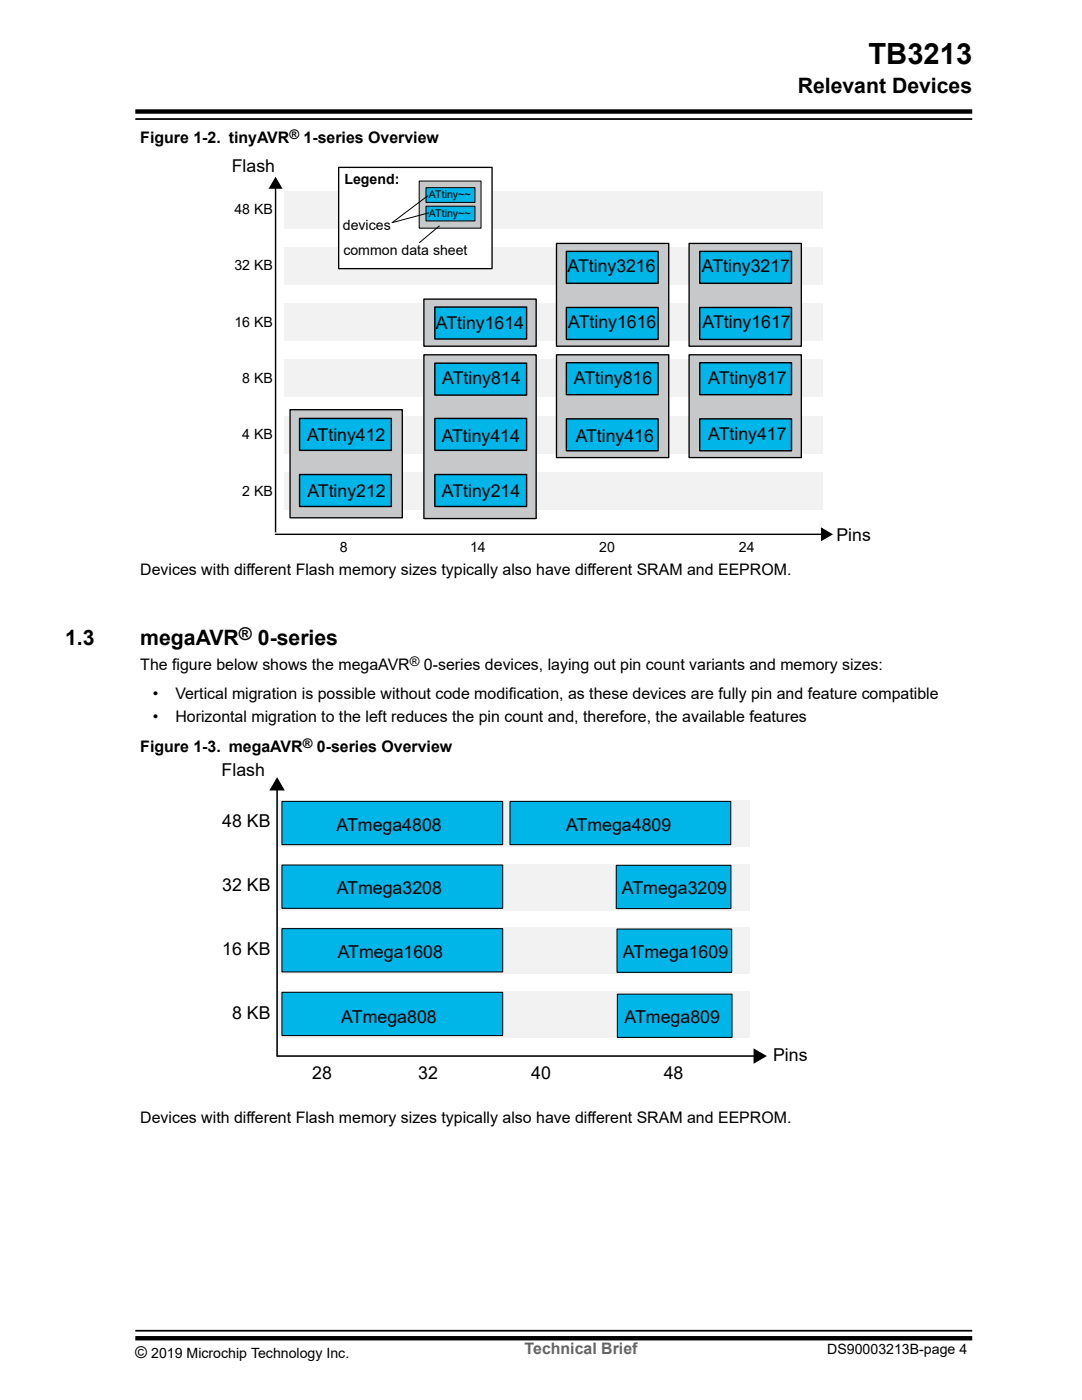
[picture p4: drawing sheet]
<svg xmlns="http://www.w3.org/2000/svg" width="216mm" height="279mm" viewBox="0 0 216 279" stroke-linecap="round" stroke-linejoin="round" font-family="sans-serif">
<g fill="#f2f2f2">
<path d="M56.7 60.6h107.4v7.4h-107.4z"/>
<path d="M56.7 49.4h107.4v7.4h-107.4z"/>
<path d="M56.7 83h107.4v7.4h-107.4z"/>
<path d="M56.7 71.8h107.4v7.4h-107.4z"/>
<path d="M56.7 94.3h107.4v7.4h-107.4z"/>
<path d="M56.7 38.2h107.4v7.4h-107.4z"/>
</g>
<path d="M84.6 59.7h22.4v9.4h-22.4z" fill="#c7c8ca"/>
<path d="M84.6 59.7h22.4v9.4h-22.4z" fill="none" stroke="#000" stroke-width=".26"/>
<path d="M137.5 48.6h22.4v20.5h-22.4z" fill="#c7c8ca"/>
<path d="M137.5 48.6h22.4v20.5h-22.4z" fill="none" stroke="#000" stroke-width=".26"/>
<path d="M139.6 50.2h18.3v6.3h-18.3z" fill="#00b5e7"/>
<path d="M139.6 50.2h18.3v6.3h-18.3z" fill="none" stroke="#000" stroke-width=".28"/>
<path d="M57.9 81.8h22.4v21.5h-22.4z" fill="#c7c8ca"/>
<path d="M57.9 81.8h22.4v21.5h-22.4z" fill="none" stroke="#000" stroke-width=".26"/>
<path d="M111 48.6h22.4v20.5h-22.4z" fill="#c7c8ca"/>
<path d="M111 48.6h22.4v20.5h-22.4z" fill="none" stroke="#000" stroke-width=".26"/>
<path d="M137.5 70.8h22.4v20.5h-22.4z" fill="#c7c8ca"/>
<path d="M137.5 70.8h22.4v20.5h-22.4z" fill="none" stroke="#000" stroke-width=".26"/>
<path d="M139.6 61.4h18.3v6.3h-18.3z" fill="#00b5e7"/>
<path d="M139.6 61.4h18.3v6.3h-18.3z" fill="none" stroke="#000" stroke-width=".28"/>
<path d="M113 50.2h18.3v6.3h-18.3z" fill="#00b5e7"/>
<path d="M113 50.2h18.3v6.3h-18.3z" fill="none" stroke="#000" stroke-width=".28"/>
<path d="M113 61.4h18.3v6.3h-18.3z" fill="#00b5e7"/>
<path d="M113 61.4h18.3v6.3h-18.3z" fill="none" stroke="#000" stroke-width=".28"/>
<path d="M86.8 61.3h18.3v6.4h-18.3z" fill="#00b5e7"/>
<path d="M86.8 61.3h18.3v6.4h-18.3z" fill="none" stroke="#000" stroke-width=".28"/>
<path d="M84.6 70.8h22.4v32.7h-22.4z" fill="#c7c8ca"/>
<path d="M84.6 70.8h22.4v32.7h-22.4z" fill="none" stroke="#000" stroke-width=".26"/>
<path d="M139.6 72.4h18.3v6.4h-18.3z" fill="#00b5e7"/>
<path d="M55 36.9v69.2M139.6 72.4h18.3v6.4h-18.3zM55 106.6h109.6" fill="none" stroke="#000" stroke-width=".28"/>
<g fill="#000" stroke="#000" stroke-width=".3">
<path d="M55 35.6l1.1 1.9h-2.2z" fill-rule="evenodd"/>
<path d="M164 105.5l1.9 1.1-1.9 1.2z" fill-rule="evenodd"/>
</g>
<path d="M111 70.8h22.4v20.5h-22.4z" fill="#c7c8ca"/>
<path d="M111 70.8h22.4v20.5h-22.4z" fill="none" stroke="#000" stroke-width=".26"/>
<path d="M113 72.4h18.3v6.4h-18.3z" fill="#00b5e7"/>
<path d="M113 72.4h18.3v6.4h-18.3z" fill="none" stroke="#000" stroke-width=".28"/>
<path d="M139.6 83.6h18.3v6.4h-18.3z" fill="#00b5e7"/>
<path d="M139.6 83.6h18.3v6.4h-18.3z" fill="none" stroke="#000" stroke-width=".28"/>
<path d="M86.8 72.5h18.3v6.4h-18.3z" fill="#00b5e7"/>
<path d="M86.8 72.5h18.3v6.4h-18.3z" fill="none" stroke="#000" stroke-width=".28"/>
<path d="M113 83.6h18.3v6.4h-18.3z" fill="#00b5e7"/>
<path d="M113 83.6h18.3v6.4h-18.3z" fill="none" stroke="#000" stroke-width=".28"/>
<path d="M86.8 83.5h18.3v6.4h-18.3z" fill="#00b5e7"/>
<path d="M86.8 83.5h18.3v6.4h-18.3z" fill="none" stroke="#000" stroke-width=".28"/>
<path d="M59.8 83.5h18.3v6.4h-18.3z" fill="#00b5e7"/>
<path d="M59.8 83.5h18.3v6.4h-18.3z" fill="none" stroke="#000" stroke-width=".28"/>
<path d="M86.8 94.7h18.3v6.4h-18.3z" fill="#00b5e7"/>
<path d="M86.8 94.7h18.3v6.4h-18.3z" fill="none" stroke="#000" stroke-width=".28"/>
<path d="M59.8 94.7h18.3v6.4h-18.3z" fill="#00b5e7"/>
<path d="M59.8 94.7h18.3v6.4h-18.3z" fill="none" stroke="#000" stroke-width=".28"/>
<path d="M67.6 33.4h30.6v20.2h-30.6z" fill="#fff"/>
<path d="M67.6 33.4h30.6v20.2h-30.6z" fill="none" stroke="#000" stroke-width=".26"/>
<path d="M83.6 36.1h12.4v9.4h-12.4z" fill="#c7c8ca"/>
<path d="M83.6 36.1h12.4v9.4h-12.4z" fill="none" stroke="#000" stroke-width=".2"/>
<path d="M85 41.2h9.8v2.9h-9.8z" fill="#00b5e7"/>
<path d="M85 41.2h9.8v2.9h-9.8z" fill="none" stroke="#000" stroke-width=".2"/>
<path d="M85 37.5h9.8v2.9h-9.8z" fill="#00b5e7"/>
<path d="M85 37.5h9.8v2.9h-9.8zM85.3 39.1l-7 5.3 7.2-1.9M87.7 45.1l-4 3.3" fill="none" stroke="#000" stroke-width=".2"/>
<g fill="#f2f2f2">
<path d="M55.5 159.7h94.2v9.3h-94.2z"/>
<path d="M55.5 172.4h94.2v9.3h-94.2z"/>
<path d="M55.5 185.1h94.2v9.3h-94.2z"/>
</g>
<path d="M55.3 156.9v53.9M55.2 210.8h96" fill="none" stroke="#000" stroke-width=".31"/>
<g fill="#000" stroke="#000" stroke-width=".33">
<path d="M55.3 155.4l1.2 2.2h-2.5z" fill-rule="evenodd"/>
<path d="M150.5 209.5l2.2 1.3-2.2 1.2z" fill-rule="evenodd"/>
</g>
<path d="M56.3 172.6h44v8.7h-44z" fill="#00b5e7"/>
<path d="M56.3 172.6h44v8.7h-44z" fill="none" stroke="#000" stroke-width=".2"/>
<path d="M56.3 159.9h44v8.7h-44z" fill="#00b5e7"/>
<path d="M56.3 159.9h44v8.7h-44z" fill="none" stroke="#000" stroke-width=".2"/>
<path d="M123 172.7h22.9v8.6h-22.9z" fill="#00b5e7"/>
<path d="M123 172.7h22.9v8.6h-22.9z" fill="none" stroke="#000" stroke-width=".2"/>
<path d="M55.5 197.8h94.2v9.3h-94.2z" fill="#f2f2f2"/>
<path d="M56.3 198h44v8.7h-44z" fill="#00b5e7"/>
<path d="M56.3 198h44v8.7h-44z" fill="none" stroke="#000" stroke-width=".2"/>
<path d="M56.3 185.3h44v8.7h-44z" fill="#00b5e7"/>
<path d="M56.3 185.3h44v8.7h-44z" fill="none" stroke="#000" stroke-width=".2"/>
<path d="M123.1 185.4h22.9v8.6h-22.9z" fill="#00b5e7"/>
<path d="M123.1 185.4h22.9v8.6h-22.9z" fill="none" stroke="#000" stroke-width=".2"/>
<path d="M123.2 198.4h22.9v8.6h-22.9z" fill="#00b5e7"/>
<path d="M123.2 198.4h22.9v8.6h-22.9z" fill="none" stroke="#000" stroke-width=".2"/>
<path d="M101.8 159.9h44v8.7h-44z" fill="#00b5e7"/>
<path d="M101.8 159.9h44v8.7h-44z" fill="none" stroke="#000" stroke-width=".2"/>
<path d="M27 22.3h167M27 267.1h167" fill="none" stroke="#000" stroke-width=".88"/>
<path d="M27 23.8h167M27 265.6h167" fill="none" stroke="#000" stroke-width=".35"/>
<text font-size="5.8" x="173.3" y="12.7">TB3213</text>
<g font-size="4.2">
<text x="159.2" y="18.6">Relevant Devices</text>
<text x="13" y="128.7">1.3</text>
<text x="28" y="128.7">megaAVR</text>
<text x="51.5" y="128.7">0-series</text>
</g>
<g font-size="3.5">
<text x="46.3" y="34.3">Flash</text>
<text x="113.2" y="54.2">ATtiny3216</text>
<text x="140.1" y="54.2">ATtiny3217</text>
<text x="87" y="65.8">ATtiny1614</text>
<text x="113.4" y="65.4">ATtiny1616</text>
<text x="140.2" y="65.4">ATtiny1617</text>
<text x="88.2" y="76.7">ATtiny814</text>
<text x="114.5" y="76.7">ATtiny816</text>
<text x="141.3" y="76.7">ATtiny817</text>
<text x="61.3" y="88">ATtiny412</text>
<text x="88.1" y="88.2">ATtiny414</text>
<text x="114.9" y="88.1">ATtiny416</text>
<text x="141.3" y="87.9">ATtiny417</text>
<text x="61.3" y="99.1">ATtiny212</text>
<text x="88.2" y="99.3">ATtiny214</text>
<text x="166.9" y="107.9">Pins</text>
<text x="47.7" y="127.7">®</text>
<text x="44.2" y="154.9">Flash</text>
<text x="44.3" y="165.1">48 KB</text>
<text x="67.1" y="165.8">ATmega4808</text>
<text x="112.9" y="165.8">ATmega4809</text>
<text x="44.3" y="177.9">32 KB</text>
<text x="67.2" y="178.5">ATmega3208</text>
<text x="124.1" y="178.5">ATmega3209</text>
<text x="44.3" y="190.6">16 KB</text>
<text x="67.4" y="191.2">ATmega1608</text>
<text x="124.3" y="191.2">ATmega1609</text>
<text x="46.3" y="203.4">8 KB</text>
<text x="68.1" y="204.2">ATmega808</text>
<text x="124.6" y="204.2">ATmega809</text>
<text x="62.3" y="215.3">28</text>
<text x="83.5" y="215.3">32</text>
<text x="106" y="215.3">40</text>
<text x="132.5" y="215.3">48</text>
<text x="154.3" y="211.7">Pins</text>
</g>
<g font-size="3.2">
<text x="28" y="28.5">Figure 1-2. tinyAVR</text>
<text x="60.6" y="28.5">1-series Overview</text>
<text x="28" y="114.7">Devices with different Flash memory sizes typically also have different SRAM and EEPROM.</text>
<text x="28" y="133.7">The figure below shows the megaAVR</text>
<text x="84.6" y="133.7">0-series devices, laying out pin count variants and memory sizes:</text>
<text x="30.5" y="139.5">•</text>
<text x="35" y="139.5">Vertical migration is possible without code modification, as these devices are fully pin and feature compatible</text>
<text x="30.5" y="144.1">•</text>
<text x="35" y="144.1">Horizontal migration to the left reduces the pin count and, therefore, the available features</text>
<text x="28" y="150.1">Figure 1-3. megaAVR</text>
<text x="63.2" y="150.1">0-series Overview</text>
<text x="28" y="224.1">Devices with different Flash memory sizes typically also have different SRAM and EEPROM.</text>
<text x="27" y="271">©</text>
</g>
<text font-size="3.2" fill="#656565" x="104.7" y="270.3">Technical Brief</text>
<g font-size="2.8">
<text x="68.7" y="36.7">Legend:</text>
<text x="46.8" y="42.6">48 KB</text>
<text x="68.4" y="45.8">devices</text>
<text x="46.8" y="53.9">32 KB</text>
<text x="68.5" y="50.9">common data sheet</text>
<text x="46.8" y="65.2">16 KB</text>
<text x="48.4" y="76.4">8 KB</text>
<text x="48.4" y="87.7">4 KB</text>
<text x="48.4" y="98.9">2 KB</text>
<text x="67.8" y="110.2">8</text>
<text x="93.8" y="110.2">14</text>
<text x="119.6" y="110.2">20</text>
<text x="147.4" y="110.2">24</text>
<text x="30.2" y="271">2019 Microchip Technology Inc.</text>
<text x="165.1" y="270.2">DS90003213B-page 4</text>
</g>
<g font-size="2.6">
<text x="57.8" y="27.7">®</text>
<text x="81.8" y="132.9">®</text>
<text x="60.4" y="149.2">®</text>
</g>
<g font-size="2.1">
<text x="85.6" y="39.6">ATtiny~~</text>
<text x="85.6" y="43.3">ATtiny~~</text>
</g>
</svg>
